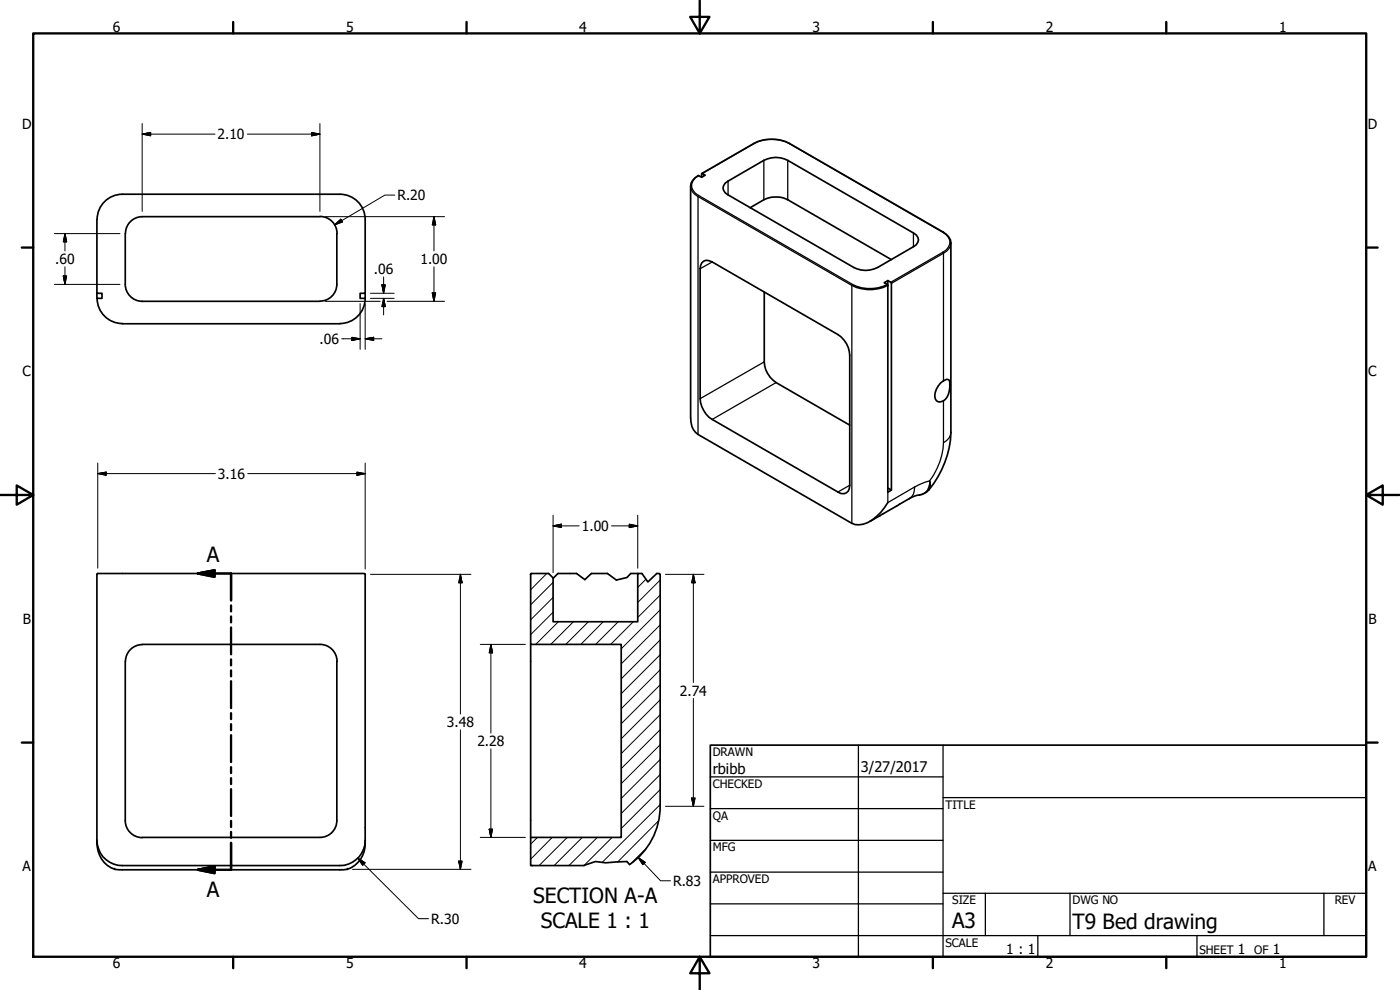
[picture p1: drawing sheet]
<svg xmlns="http://www.w3.org/2000/svg" width="420mm" height="297mm" viewBox="0 0 420 297" stroke-linecap="round" stroke-linejoin="round" font-family="sans-serif">
<!-- layer: Visible (ANSI) -->
<g fill="none" stroke="#000" stroke-width=".51">
<path d="M36.7 58.3h65.3M36.7 58.3a7.6 7.6 0 0 0-7.6 7.6v22.1h1.5v1.5h-1.5M102 58.3a7.6 7.6 0 0 1 7.6 7.6v22.1h-1.5v1.5h1.5M210.6 52.2v1M210.8 52.1l.8 .5-1 .6-.9-.5M217.7 54.9l11.5-6.8a7.7 7.7 0 0 1 7.2 0l37.7 21.8a2.16 2.16 0 0 1 1.6 2.1 2.16 2.16 0 0 1-1.6 2l-10.7 6.2a7.7 7.7 0 0 1-7.2 0l-37.7-21.7a2.16 2.16 0 0 1-.8-3.6zM229.2 59.9a8.2 8.2 0 0 1 7.2 0M37.6 70.1v15.2a5.1 5.1 0 0 0 5.1 5.1h53.3M37.7 70.1a5 5 0 0 1 5-5.1h53.3a5 5 0 0 1 5.2 5.1M101.1 70.1v15.2a5 5 0 0 1-5.1 5M210.6 78.9a2.16 2.16 0 0 1 3.1-.3l37.8 21.8a7.7 7.7 0 0 1 3.5 6.2v39a2.16 2.16 0 0 1-1 2.3 2.16 2.16 0 0 1-2.5-.3l-37.8-21.8a8 8 0 0 1-3.6-6.2v-39zM29.1 88v1.5"/>
<path d="M29.1 89.5a7.6 7.6 0 0 0 7.6 7.6M36.7 97.1h65.3M109.6 89.5a7.6 7.6 0 0 1-7.6 7.6M109.6 88v1.5M266.4 84.2v63.5l1.1-.6v-62.1M267.3 84.7l-.9-.5-1 .6 1 .8M229.4 108.6a8 8 0 0 0 3.5 6.2M282.3 114.9l.8-.6a1.09 1.09 0 0 1 1.5-.4 1.09 1.09 0 0 1 .5 1.5 5.5 5.5 0 0 1-2 4.9 1.58 1.58 0 0 1-1.8 .1 1.58 1.58 0 0 1-.8-1.6 6 6 0 0 1 1.8-3.9zM209.5 130.4l46.2 26.6M264.9 154.2l-.8 .5M266.4 146.4l1.1 .7M269.9 151.3l-.8 .5"/>
<path d="M109.3 172.1h-80.1l-.1 76.2a18.9 18.9 0 0 0 .8 8.4 6.8 6.8 0 0 0 6.8 4.3h66.4l1-.2 .3-.2M109.4 172.1l.2 .3v75.9a20.4 20.4 0 0 1-.8 8.4 7.9 7.9 0 0 1-4.6 4.1M159.3 172.3v21h27.1v58h-27.1v8.4h16M164.7 172.1h-5.2l-.3 .3M167.4 172.1h5.6M177.5 172.1h4.8M189.3 172.1h2.1M192.7 172.1h-1.3v14.4h-25.4v-13.1M197.1 172.1h.8M197.8 172.1l.3 .3M198.1 172.3v69.6M37.6 198.4v47.8"/>
<path d="M42.7 193.3h53.3a5.1 5.1 0 0 1 5.2 5.2M42.7 193.4a5 5 0 0 0-5 5.1M101.1 198.4v47.8M159.3 193.3v58M29.1 252.1a7.5 7.5 0 0 0 7.6 7.6h65.3a7.6 7.6 0 0 0 7.6-7.6M37.6 246.2a5.1 5.1 0 0 0 5.1 5.1M101.1 246.2a5 5 0 0 1-5.1 5.1h-53.3M198.1 242a21.2 21.2 0 0 1-9.2 17.4M34.4 260.6l.1 .2"/>
</g>
<!-- layer: Visible Narrow (ANSI) -->
<g fill="none" stroke="#000" stroke-width=".38">
<path d="M207.3 55.9a3.7 3.7 0 0 0 2.2 3.1M209.5 59l46.2 26.6v71.4M209.5 59v71.4M209.7 58.7l-.2 .3M209.7 52.7a3.2 3.2 0 0 0-2.1 3 3.2 3.2 0 0 0 2.1 3M209.7 58.7l46.1 26.6M218.5 54.3v4.2M226.3 43h.1M226.4 43a11.6 11.6 0 0 1 10.4 0M226.4 43l-15.6 9.1M229.2 48.1v11.8M236.4 48.1v11.8"/>
<path d="M236.8 43l46.2 26.7M236.8 43h.1M213.7 78.6l-3.6 2M274.1 69.9v4.1M283 69.7a3.2 3.2 0 0 1 2.1 3 3.2 3.2 0 0 1-2.1 3M283 75.7l.1 .3M283 75.7l-15.7 9M283.1 69.6l-.1 .1M283.1 76l-15.6 9M283.1 76v38.3M285.4 72.9a3.7 3.7 0 0 1-2.3 3.1M266.3 85.3a11.6 11.6 0 0 1-10.5 0l-.1 .3a11.9 11.9 0 0 0 10.7 0"/>
<path d="M229.4 108.6l-19.3 11M232.9 114.8l-19.2 11M283.1 132.8a20.3 20.3 0 0 1-4.1 11.5l-4.5 1.8M283.1 120.3v12.5M285.4 129.7a3.7 3.7 0 0 1-2.3 3.1M255 145.6l-3.5 2M274.5 146.1a3.6 3.6 0 0 1-1.6 3.5M274.5 146.1l-8.1 4.7v-3.1M278.8 147a2.98 2.98 0 0 0 .2-2.7 3.7 3.7 0 0 1-3.1 4.2"/>
</g>
<path d="M209.7 52.7a3.8 3.8 0 0 0-2.4 3.2v69.5a5.6 5.6 0 0 0 2.2 5M210.6 52.1l15.7-9.1a11.8 11.8 0 0 1 10.6 0l46.2 26.6a4.1 4.1 0 0 1 2.3 3.3v56.8a28.3 28.3 0 0 1-7.2 17.9l-1.5 .7-1.3 .3a16 16 0 0 0-5.5 2.7M210.8 52.1l-.2 .1M229.2 59.9l-4.1 2.4M236.4 59.9l31.1 18M229.4 87.6v21M267.3 84.7l.2 .3M232.9 114.8l22.1 12.8M264.1 154.7l-3.1 1.7M266.4 150.8a14 14 0 0 1-7.3 6.5l-2.4 .1-1-.4M269.1 151.8l-4.2 2.4" fill="none" stroke="#000" stroke-width=".51"/>
<!-- layer: Break Line (ANSI) -->
<path d="M164.7 172.1l1.4 1.4 1.3-1.4M173 172.1l2.5 1.8 2-1.8M182.3 172.1l2.7 1.9 3.2-.7 1.1-1.2M192.7 172.1l1.7 2.5 2.7-2.5M159.7 259.7h.1M188.9 259.4l-.7-.9-6.4 .4-3.1-.4-3.4 1.2" fill="none" stroke="#000" stroke-width=".51"/>
<!-- layer: Section Line (ANSI) -->
<g fill="none" stroke="#000" stroke-width=".7">
<path d="M59.4 172.1l5-1v2zM59.4 172.1h9.9v8M69.3 181.7v1.7M69.3 185v1.7M69.3 188.3v8M69.3 197.9v1.7M69.3 201.2v1.7M69.3 204.4v8.1M69.3 214v1.8M69.3 217.3v1.8M69.3 220.6v8M69.3 230.2v1.8"/>
<path d="M69.3 233.5v1.8M69.3 236.8v8M69.3 246.3v1.8M69.3 249.6v1.8M69.3 252.9v8.1h-9.9M59.4 261l5-1v2z"/>
</g>
<path d="M59.4 172.1l5-1zM59.4 172.1l5-1v2zM59.4 261l5-1zM59.4 261l5-1v2z" fill="#000" stroke="#000" stroke-width=".7"/>
<!-- layer: Border (ANSI) -->
<g fill="none" stroke="#000" stroke-width=".7">
<path d="M10 10h400v277.1h-400zM70 6.6v3.4M140 6.6v3.4M210 0v10l-2.9-4.9h5.8l-2.9 4.9M280 6.6v3.4M350 6.6v3.4M6.5 74.3h3.5M410 74.3h3.4M0 148.5h10l-5-2.8v5.7l5-2.9M410 148.5l5 2.9v-5.7l-5 2.8h10M6.5 222.8h3.5M410 222.8h3.4"/>
<path d="M70 287.1v3.4M140 287.1v3.4M210 287.1l2.9 4.9h-5.8l2.9-4.9v9.9M280 287.1v3.4M350 287.1v3.4"/>
</g>
<!-- layer: Title (ANSI) -->
<g fill="none" stroke="#000" stroke-width=".38">
<path d="M213.2 233.1h69.8M257.6 223.6v63.5M283 239.3h127M283 223.6v63.5M213.2 242.6h69.8M213.2 252.1h69.8M213.2 261.7h69.8M213.2 271.2h69.8M283 268h127M295.7 268v12.7M321.1 268v12.7M397.3 268v12.7"/>
<path d="M213.2 280.7h196.8M311.5 280.7v6.4M359.2 280.7v6.4"/>
</g>
<path d="M213.2 223.6h196.8v63.5h-196.8z" fill="none" stroke="#000" stroke-width=".51"/>
<!-- layer: Hatch (ANSI) -->
<g fill="none" stroke="#000" stroke-width=".3">
<path d="M159.6 172.1l-.3 .4M164.1 172.1l-4.8 4.9M166 179.2l-6.7 6.8M166 174.7l-6.7 6.8M193.9 173.8l-2.5 2.5M198.1 178.5l-6.7 6.8M198.1 174l-6.7 6.8M166 183.7l-6.7 6.7M167.6 186.5l-6.8 6.8M172.1 186.5l-6.8 6.8M176.6 186.5l-6.8 6.8M181 186.5l-6.7 6.8"/>
<path d="M185.5 186.5l-6.7 6.8M190.1 186.5l-6.8 6.8M198.1 196.5l-11.7 11.6M198.1 192l-11.7 11.7M198.1 187.5l-11.7 11.7M198.1 183l-11.7 11.7M198.1 218.9l-11.7 11.7M198.1 214.4l-11.7 11.7M198.1 210l-11.7 11.7M198.1 205.5l-11.7 11.7M198.1 201l-11.7 11.6M198.1 236.9l-11.7 11.7"/>
<path d="M198.1 232.4l-11.7 11.7M198.1 227.9l-11.7 11.7M198.1 223.4l-11.7 11.7M161.3 251.3l-2 2M165.7 251.3l-6.4 6.5M170.2 251.3l-8.4 8.4M174.8 251.3l-8.5 8.4M179.3 251.3l-8.5 8.4M183.7 251.3l-8.4 8.4M193.8 254.7l-4.2 4.1M197.5 246.4l-12.1 12.2M198.1 241.4l-17.4 17.3"/>
</g>
<!-- layer: Dimension (ANSI) -->
<g fill="none" stroke="#000" stroke-width=".3">
<path d="M42.7 37.1v26.3M93.5 39.7l2.5 .5-2.5 .6zM96 37.1v26.3M42.7 40.2l2.5-.5v1.1zM42.7 40.2h21.8M74.2 40.2h21.8M118.5 58.5h-3l-15.1 9M16.3 70.1h19.7M19.5 70.1l.5 2.5h-1zM19.5 70.1v5.2M97.6 65h35.8M100.4 67.5l1.9-1.7 .5 .8z"/>
<path d="M130.2 65l.5 2.5h-1zM130.2 65v10.3M16.3 85.3h19.7M19 82.8h1l-.5 2.5zM19.5 80.1v5.2M97.6 90.4h16.5M108.1 91.1v13.7M109.6 91.1v13.7M111.2 89.5h7.1M111.2 88h7.1M114.6 85.5h1l-.5 2.5zM115.1 89.5l.5 2.5h-1z"/>
<path d="M115.1 83.1v4.9M115.1 89.5v5M116.1 90.4h17.3M129.7 87.9h1l-.5 2.5zM130.2 80.1v10.3M102.6 101.6h5.5M105.6 101.2l2.5 .4-2.5 .6zM109.6 101.6l2.5-.4v1zM109.6 101.6h5M29.3 138.9v31.6M109.6 138.9v31.8M29.3 142.1l2.6-.4v.9z"/>
<path d="M29.3 142.1h35.3M74.4 142.1h35.2M107.1 141.7l2.5 .4-2.5 .5zM166 157.8l2.5-.5v1zM166 157.8h7.8M166 154.6v17.2M183.5 157.8h7.9M188.8 157.3l2.6 .5-2.6 .5zM191.4 154.6v15.9M111.2 172.3h30.2M138.2 172.3l.5 2.6h-1zM138.2 172.3v41.9"/>
<path d="M199.7 172.3h11.6M208.1 172.3l.5 2.6h-1zM208.1 172.3v32.5M144.1 193.3h13.6M147.3 193.3l.5 2.6h-1zM147.3 193.3v26.6M138.2 219v41.8M208.1 209.5v32.4M147.3 224.7v26.6M207.6 239.4h1l-.5 2.5zM107.4 257.5l2.1 1.4-.7 .7zM107.4 257.5l18.2 18.1h3"/>
<path d="M137.7 258.4h1l-.5 2.4zM144.1 251.3h13.6M146.8 248.8h1l-.5 2.5zM191.5 257.3l2.1 1.4-.7 .7zM191.5 257.3l6.7 7h3M199.7 241.9h11.6M105.8 260.8h35.6"/>
</g>
<g fill="#000" stroke="#000" stroke-width=".3">
<path d="M42.7 40.2l2.5-.5zM42.7 40.2l2.5-.5v1.1zM93.5 40.8l2.5-.6zM93.5 39.7l2.5 .5-2.5 .6zM19.5 70.1l.5 2.5zM19.5 70.1l.5 2.5h-1zM100.4 67.5l1.9-1.7zM100.4 67.5l1.9-1.7 .5 .8zM130.2 65l.5 2.5zM130.2 65l.5 2.5h-1zM19 82.8l.5 2.5zM19 82.8h1l-.5 2.5z"/>
<path d="M114.6 85.5l.5 2.5zM114.6 85.5h1l-.5 2.5zM115.1 89.5l.5 2.5zM115.1 89.5l.5 2.5h-1zM129.7 87.9l.5 2.5zM129.7 87.9h1l-.5 2.5zM105.6 102.2l2.5-.6zM105.6 101.2l2.5 .4-2.5 .6zM109.6 101.6l2.5-.4zM109.6 101.6l2.5-.4v1zM29.3 142.1l2.6-.4zM29.3 142.1l2.6-.4v.9z"/>
<path d="M107.1 142.6l2.5-.5zM107.1 141.7l2.5 .4-2.5 .5zM166 157.8l2.5-.5zM166 157.8l2.5-.5v1zM188.8 158.3l2.6-.5zM188.8 157.3l2.6 .5-2.6 .5zM138.2 172.3l.5 2.6zM138.2 172.3l.5 2.6h-1zM208.1 172.3l.5 2.6zM208.1 172.3l.5 2.6h-1zM147.3 193.3l.5 2.6zM147.3 193.3l.5 2.6h-1z"/>
<path d="M207.6 239.4l.5 2.5zM207.6 239.4h1l-.5 2.5zM107.4 257.5l2.1 1.4zM107.4 257.5l2.1 1.4-.7 .7zM137.7 258.4l.5 2.4zM137.7 258.4h1l-.5 2.4zM146.8 248.8l.5 2.5zM146.8 248.8h1l-.5 2.5zM191.5 257.3l2.1 1.4zM191.5 257.3l2.1 1.4-.7 .7z"/>
</g>
<g font-size="6.3">
<text x="62" y="168.6">A</text>
<text x="62" y="269">A</text>
<text x="160" y="270.9">SECTION A-A</text>
<text x="162.3" y="278.4">SCALE 1 : 1</text>
<text x="285.8" y="278.6">A3</text>
<text x="321.9" y="278.6">T9 Bed drawing</text>
</g>
<g font-size="4.4">
<text x="213.9" y="232.2">rbibb</text>
<text x="258.4" y="231.6">3/27/2017</text>
</g>
<g font-size="4.2">
<text x="33.8" y="9.6">6</text>
<text x="103.9" y="9.6">5</text>
<text x="173.9" y="9.6">4</text>
<text x="243.8" y="9.6">3</text>
<text x="313.9" y="9.6">2</text>
<text x="383.9" y="9.6">1</text>
<text x="6.7" y="38.7">D</text>
<text x="65.3" y="41.8">2.10</text>
<text x="410.5" y="38.7">D</text>
<text x="119.3" y="60.1">R.20</text>
<text x="16.6" y="79.2">.60</text>
<text x="112.2" y="82.2">.06</text>
<text x="126.2" y="79.2">1.00</text>
<text x="95.9" y="103.2">.06</text>
<text x="6.8" y="113">C</text>
<text x="410.7" y="113">C</text>
<text x="65.4" y="143.6">3.16</text>
<text x="174.6" y="159.3">1.00</text>
<text x="6.9" y="187.2">B</text>
<text x="410.7" y="187.2">B</text>
<text x="204" y="208.7">2.74</text>
<text x="134.1" y="218.1">3.48</text>
<text x="143.3" y="223.8">2.28</text>
<text x="6.8" y="261.4">A</text>
<text x="410.7" y="261.4">A</text>
<text x="202" y="265.8">R.83</text>
<text x="129.4" y="277.2">R.30</text>
<text x="302" y="286.3">1 : 1</text>
<text x="371.5" y="286.2">1</text>
<text x="382" y="286.2">1</text>
<text x="33.8" y="290.5">6</text>
<text x="103.9" y="290.5">5</text>
<text x="173.9" y="290.5">4</text>
<text x="243.8" y="290.5">3</text>
<text x="313.9" y="290.5">2</text>
<text x="383.9" y="290.5">1</text>
</g>
<g font-size="3.5">
<text x="213.9" y="226.9">DRAWN</text>
<text x="213.9" y="236.4">CHECKED</text>
<text x="213.9" y="245.9">QA</text>
<text x="283.8" y="242.6">TITLE</text>
<text x="213.9" y="255.4">MFG</text>
<text x="213.9" y="265">APPROVED</text>
<text x="285.8" y="271.3">SIZE</text>
<text x="321.9" y="271.3">DWG NO</text>
<text x="400.6" y="271.3">REV</text>
<text x="283.8" y="284">SCALE</text>
<text x="360" y="286.2">SHEET</text>
<text x="376.4" y="286.2">OF</text>
</g>
</svg>
